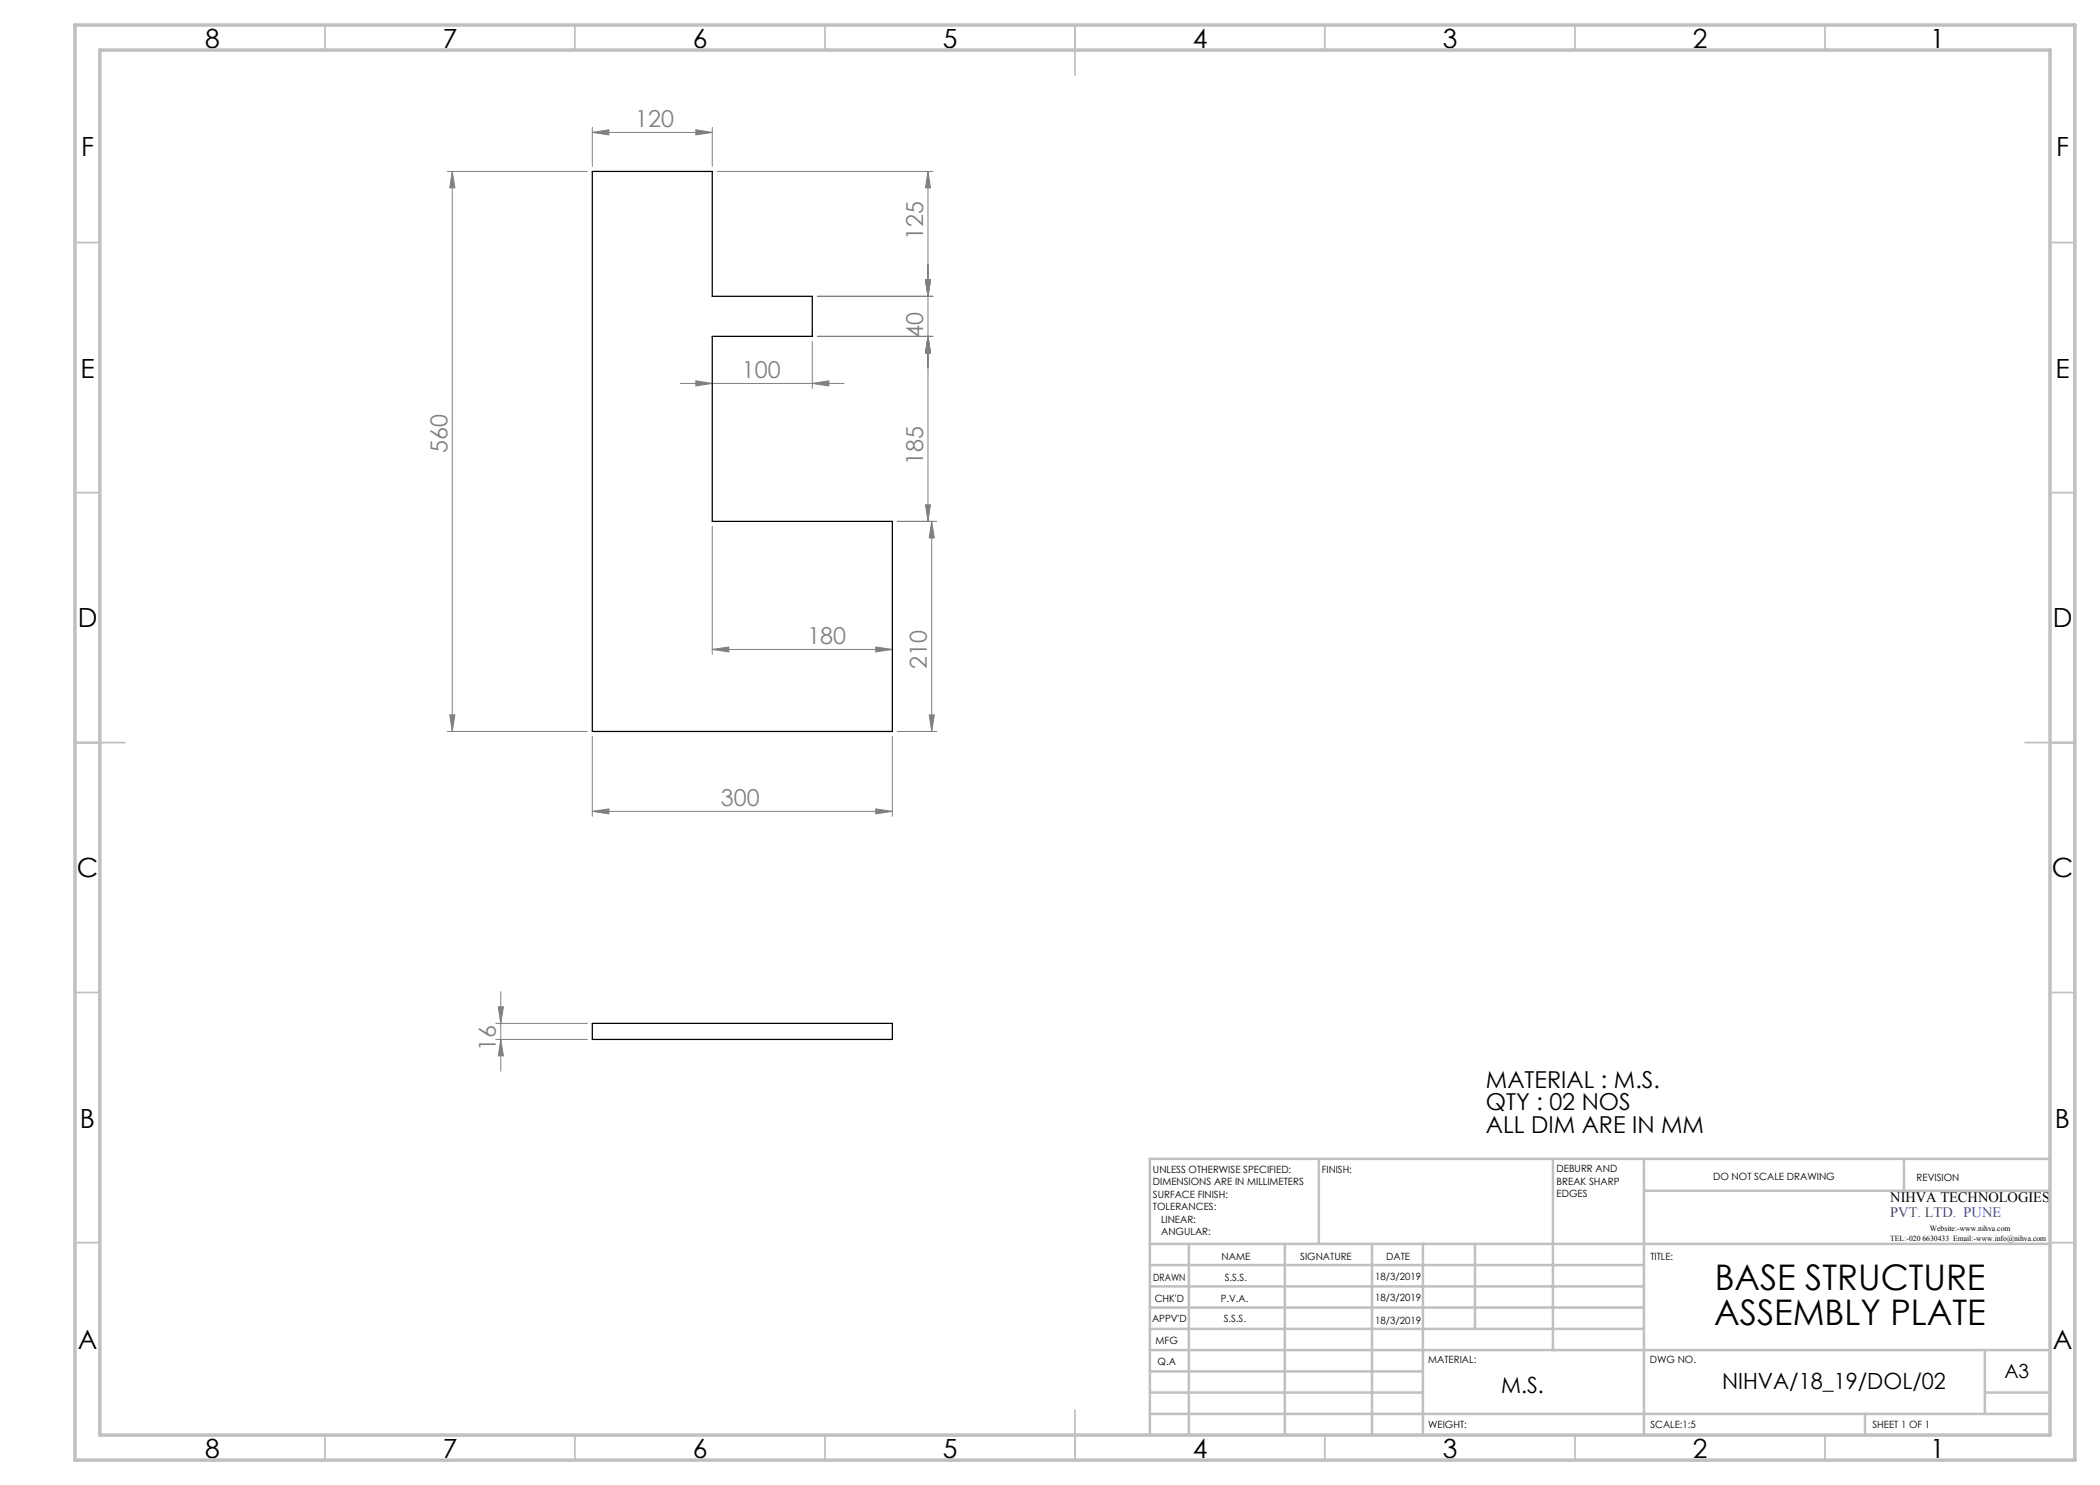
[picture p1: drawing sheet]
<svg xmlns="http://www.w3.org/2000/svg" width="420mm" height="297mm" viewBox="0 0 420 297" stroke-linecap="round" stroke-linejoin="round" font-family="sans-serif">
<g fill="none" stroke="#808080" stroke-width=".2">
<path d="M89.5 34.3h28M90.5 34.3l.5 3.3h-1zM90.5 34.3v112M118.5 26.5l3.3-.5v1zM118.5 25.5v7.8M118.5 26.5h24M139.2 26l3.3 .5-3.3 .5zM142.5 25.5v7.8M143.5 34.3h43.1M185.6 34.3l.5 3.3h-1zM185.6 34.3v70M163.5 59.3h23.1"/>
<path d="M185.1 56h1l-.5 3.3zM136.1 76.7h32.7M139.2 76.2l3.3 .5-3.3 .5zM162.5 76.7l3.3-.5v1zM162.5 68.3v9.4M163.5 67.3h23.1M185.6 67.3l.5 3.3h-1zM142.5 105.3v25.6M179.5 104.3h7.9M185.1 101h1l-.5 3.3zM186.3 104.3l.6 3.3h-1.1zM186.3 104.3v42"/>
<path d="M142.5 129.9l3.3-.5v1zM142.5 129.9h36M175.2 129.4l3.3 .5-3.3 .5zM89.5 146.3h28M90 143h1l-.5 3.3zM118.5 147.3v16M178.5 147.3v16M179.5 146.3h7.9M185.8 143h1.1l-.6 3.3zM118.5 162.3l3.3-.5v1zM118.5 162.3h60M175.2 161.8l3.3 .5-3.3 .5z"/>
<path d="M100.2 198.3v15.9M99.2 204.7h18.3M99.2 207.9h18.3M99.7 201.4h1l-.5 3.3zM100.2 207.9l.5 3.3h-1z"/>
</g>
<g fill="none" stroke="#c0c0c0" stroke-width=".35">
<path d="M65 5v5M115 5v5M165 5v5M215 5v10M265 5v5M315 5v5M365 5v5M15 48.5h5M410 48.5h5M15 98.5h5M410 98.5h5M15 148.5h10"/>
<path d="M405 148.5h10M15 198.5h5M410 198.5h5M15 248.5h5M410 248.5h5M65 287v5M115 287v5M165 287v5M215 282v10M265 287v5M315 287v5M365 287v5"/>
</g>
<g fill="none" stroke="#c0c0c0" stroke-width=".5">
<path d="M263.8 231.8v17M310.6 231.8v38.2M328.8 231.8v55.2M328.8 238.2h81.2M380.8 231.8v6.4M410 231.8h-180v55.2M230 248.8h180M230 257.3h98.8M230 253h98.8M237.8 248.8v38.2M257 248.8v38.2M274.4 248.8v38.2"/>
<path d="M284.6 248.8v38.2M295 248.8v17M230 265.8h98.8M230 261.5h98.8M230 278.5h54.6M230 274.3h54.6M230 270h180M397 278.5h13M397 270v12.8M230 282.8h180M373 282.8v4.2"/>
</g>
<path d="M15 5h400v287h-400zM20 10h390v277h-390z" fill="none" stroke="#c0c0c0" stroke-width=".7"/>
<g fill="#808080">
<path d="M162.5 76.7l3.3-.5v1zM139.2 76.2l3.3 .5-3.3 .5z"/>
<path d="M118.5 162.3l3.3-.5v1zM175.2 161.8l3.3 .5-3.3 .5zM118.5 26.5l3.3-.5v1zM139.2 26l3.3 .5-3.3 .5zM142.5 129.9l3.3-.5v1zM175.2 129.4l3.3 .5-3.3 .5z"/>
<path d="M99.7 201.4h1l-.5 3.3zM100.2 207.9l.5 3.3h-1zM90.5 34.3l.5 3.3h-1zM90 143h1l-.5 3.3zM185.6 34.3l.5 3.3h-1zM185.1 56h1l-.5 3.3zM185.1 56h1l-.5 3.3zM185.6 67.3l.5 3.3h-1zM185.6 67.3l.5 3.3h-1zM185.1 101h1l-.5 3.3zM186.3 104.3l.6 3.3h-1.1zM185.8 143h1.1l-.6 3.3z"/>
</g>
<path d="M118.5 34.3h24v25h20v8h-20v37h36v42h-60zM118.5 204.7h60v3.2h-60z" fill="none" stroke="#000" stroke-width=".25"/>
<g font-size="7.1">
<text x="342.9" y="258">BASE STRUCTURE</text>
<text x="342.8" y="265.1">ASSEMBLY PLATE</text>
</g>
<g font-size="5.3">
<text x="41" y="9.5">8</text>
<text x="88.5" y="9.5">7</text>
<text x="138.5" y="9.5">6</text>
<text x="188.5" y="9.5">5</text>
<text x="238.5" y="9.5">4</text>
<text x="288.5" y="9.5">3</text>
<text x="338.5" y="9.5">2</text>
<text x="386" y="9.5">1</text>
<text x="16.2" y="31.3">F</text>
<text x="411.2" y="31.3">F</text>
<text x="16.1" y="75.5">E</text>
<text x="411.1" y="75.5">E</text>
<text x="15.5" y="125.5">D</text>
<text x="410.5" y="125.5">D</text>
<text x="15.4" y="175.5">C</text>
<text x="410.4" y="175.5">C</text>
<text x="16" y="225.5">B</text>
<text x="411" y="225.5">B</text>
<text x="15.5" y="269.8">A</text>
<text x="410.5" y="269.8">A</text>
<text x="41" y="291.5">8</text>
<text x="88.5" y="291.5">7</text>
<text x="138.5" y="291.5">6</text>
<text x="188.5" y="291.5">5</text>
<text x="238.5" y="291.5">4</text>
<text x="288.5" y="291.5">3</text>
<text x="338.5" y="291.5">2</text>
<text x="386" y="291.5">1</text>
</g>
<g font-size="4.7" fill="#808080">
<text x="127" y="25.4">120</text>
<text x="184.6" y="48" transform="rotate(-90 184.6 48)">125</text>
<text x="184.6" y="67.6" transform="rotate(-90 184.6 67.6)">40</text>
<text x="148.4" y="75.7">100</text>
<text x="89.5" y="90.7" transform="rotate(-90 89.5 90.7)">560</text>
<text x="184.6" y="92.9" transform="rotate(-90 184.6 92.9)">185</text>
<text x="161.5" y="128.9">180</text>
<text x="185.4" y="133.8" transform="rotate(-90 185.4 133.8)">210</text>
<text x="144.2" y="161.2">300</text>
<text x="99.2" y="210.1" transform="rotate(-90 99.2 210.1)">16</text>
</g>
<g font-size="4.7">
<text x="297.2" y="217.5">MATERIAL : M.S.</text>
<text x="297.2" y="222">QTY : 02 NOS</text>
<text x="297.2" y="226.6">ALL DIM ARE IN MM</text>
</g>
<g font-size="4.5">
<text x="300.3" y="278.6">M.S.</text>
<text x="344.4" y="277.8">NIHVA/18_19/DOL/02</text>
</g>
<text font-size="3.9" x="400.9" y="275.5">A3</text>
<text font-size="2.9" x="378.1" y="240.4">NIHVA TECHNOLOGIES</text>
<text font-size="2.9" fill="#00f" x="378.1" y="243.4">PVT. LTD. PUNE</text>
<g font-size="2">
<text x="230.6" y="234.6">UNLESS OTHERWISE SPECIFIED:</text>
<text x="230.6" y="237.1">DIMENSIONS ARE IN MILLIMETERS</text>
<text x="230.6" y="239.6">SURFACE FINISH:</text>
<text x="264.4" y="234.6">FINISH:</text>
<text x="311.3" y="234.5">DEBURR AND</text>
<text x="311.3" y="237">BREAK SHARP</text>
<text x="311.3" y="239.5">EDGES</text>
<text x="342.6" y="236">DO NOT SCALE DRAWING</text>
<text x="383.3" y="236.2">REVISION</text>
<text x="230.6" y="242.1">TOLERANCES:</text>
<text x="232.2" y="244.6">LINEAR:</text>
<text x="232.2" y="247.1">ANGULAR:</text>
<text x="244.3" y="252">NAME</text>
<text x="260" y="251.9">SIGNATURE</text>
<text x="277.2" y="251.9">DATE</text>
<text x="330.1" y="251.9">TITLE:</text>
<text x="230.6" y="256.1">DRAWN</text>
<text x="244.9" y="256.1">S.S.S.</text>
<text x="275" y="255.9">18/3/2019</text>
<text x="230.9" y="260.3">CHK'D</text>
<text x="244.1" y="260.3">P.V.A.</text>
<text x="275" y="260.2">18/3/2019</text>
<text x="230.4" y="264.4">APPV'D</text>
<text x="231.1" y="268.8">MFG</text>
<text x="244.7" y="264.4">S.S.S.</text>
<text x="275" y="264.8">18/3/2019</text>
<text x="231.5" y="273">Q.A</text>
<text x="285.6" y="272.5">MATERIAL:</text>
<text x="330" y="272.5">DWG NO.</text>
<text x="285.6" y="285.5">WEIGHT:</text>
<text x="330.1" y="285.6">SCALE:1:5</text>
<text x="374.5" y="285.6">SHEET 1 OF 1</text>
</g>
<g font-size="1.6">
<text x="378.1" y="248.2">TEL:-020 6630433 Email:-www.info@nihva.com</text>
<text x="386" y="246.1">Website:-www.nihva.com</text>
</g>
</svg>
